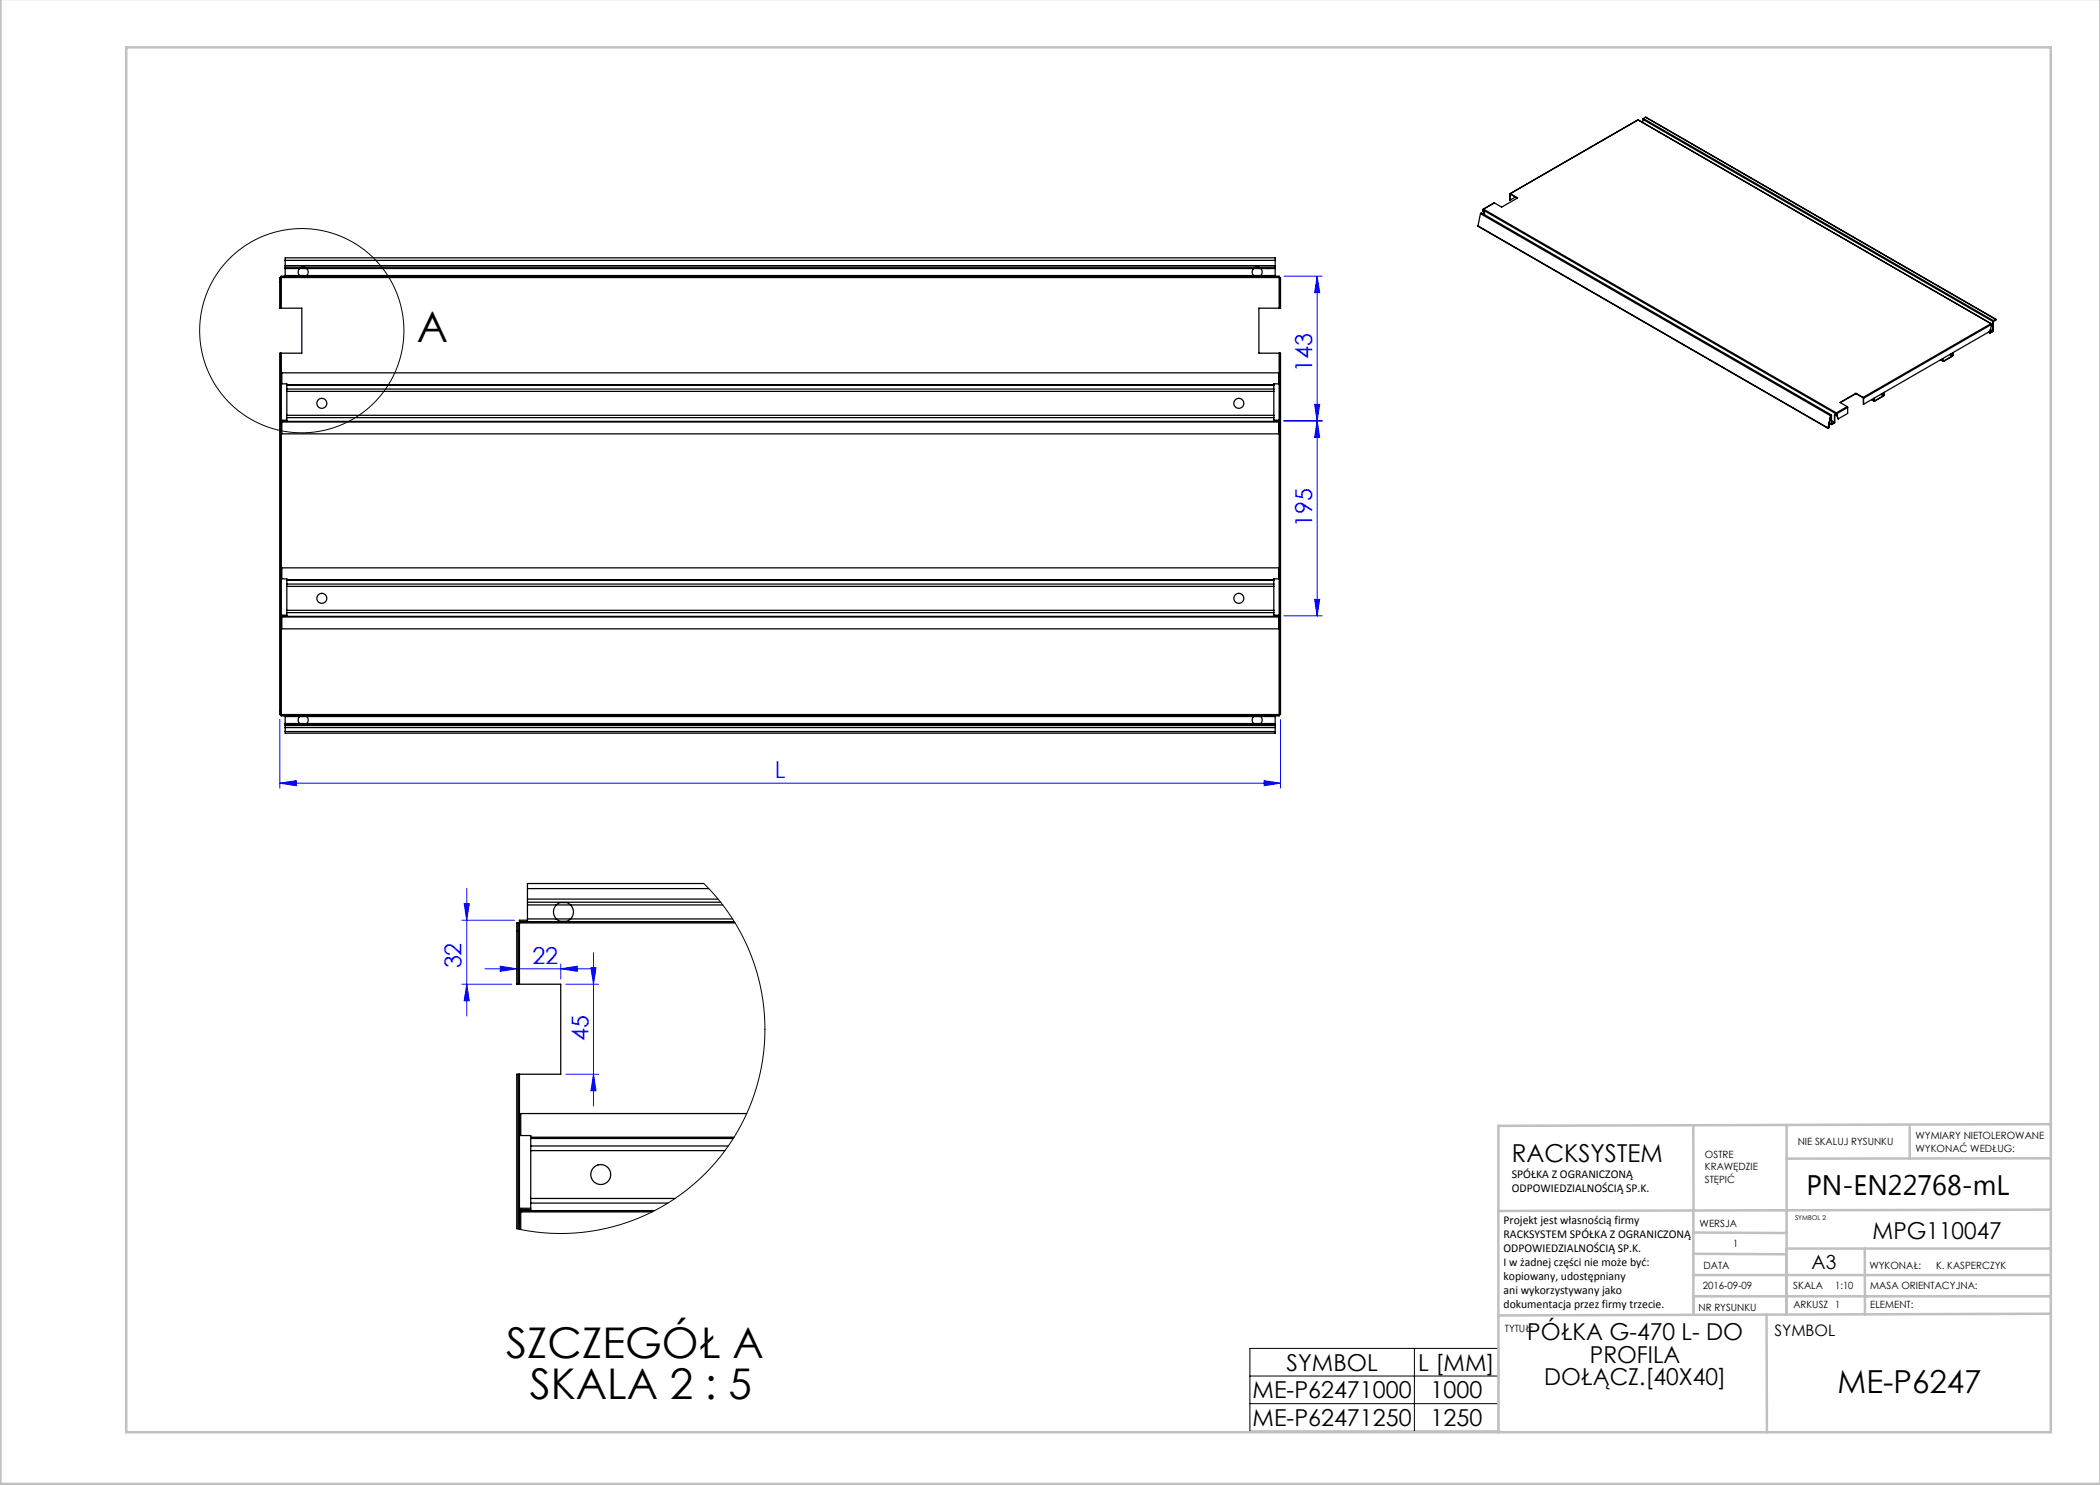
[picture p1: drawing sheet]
<svg xmlns="http://www.w3.org/2000/svg" width="420mm" height="297mm" viewBox="0 0 420 297" stroke-linecap="round" stroke-linejoin="round" font-family="sans-serif">
<g fill="none" stroke="#000" stroke-width=".2">
<path d="M250 269.7h49.7v16.6h-49.7zM250 275.2h49.7M282.9 269.7v16.6M250 280.7h49.7"/>
<circle cx="60.4" cy="66.1" r="20.4"/>
</g>
<g fill="none" stroke="#00f" stroke-width=".2">
<path d="M256.8 55.2h7.6M263.4 55.2l.5 3.3h-1zM263.4 55.2v68M256.8 84.2h7.6M262.9 80.9h1l-.5 3.3zM263.4 84.2l.5 3.3h-1zM262.9 119.9h1l-.5 3.3zM256.8 123.2h7.6M56 156.6l3.3-.5v1zM56 143.9v13.7M56 156.6h200.1M252.8 156.1l3.3 .5-3.3 .5z"/>
<path d="M256.1 143.9v13.7M93.3 177.7v25.5M92.3 196.8h10.1M92.3 184h10.6M92.8 180.7h1.1l-.6 3.3zM93.3 196.8l.6 3.4h-1.1zM97 193.8h21.5M100 193.2l3.4 .6-3.4 .5zM112.1 193.8l3.3-.6v1.1zM112.1 192.8v3M113.1 196.8h6.6M118.2 193.5h1l-.5 3.3z"/>
<path d="M118.7 190.5v30.7M113.1 214.8h6.6M118.7 214.8l.5 3.4h-1z"/>
</g>
<g fill="none" stroke="#c0c0c0" stroke-width=".5">
<path d="M.1 -.1v296.9h419.9M25.2 9.5h385v276.9h-385zM338.7 225.2v16.9M357.3 225v37.9M382 225.4v6.3M410.1 224.8l-110.4 .4v61.2M410.1 231.7h-52.8M338.7 259.3h71.5M338.7 255h71.5M338.7 250.8l18.6 .1M338.7 246.5l18.6 .1M338.7 242.1v20.9"/>
<path d="M373 249.7v13.2M410.1 241.9l-110.4 .3M410.2 249.7h-52.9v13.2M353.3 262.9l.1 23.5M410.2 262.7l-110.5 .4"/>
</g>
<g fill="#00f">
<path d="M56 156.6l3.3-.5v1zM252.8 156.1l3.3 .5-3.3 .5zM100 193.2l3.4 .6-3.4 .5zM112.1 193.8l3.3-.6v1.1z"/>
<path d="M262.9 119.9h1l-.5 3.3zM263.4 84.2l.5 3.3h-1z"/>
<path d="M118.2 193.5h1l-.5 3.3zM118.7 214.8l.5 3.4h-1z"/>
<path d="M263.4 55.2l.5 3.3h-1zM262.9 80.9h1l-.5 3.3zM92.8 180.7h1.1l-.6 3.3zM93.3 196.8l.6 3.4h-1.1z"/>
</g>
<g fill="none" stroke="#000" stroke-width=".25">
<path d="M302 38.8v1.2M302.1 38.8h-.1M302.1 38.8l1.4 .8M303.1 39.4l-1.1 .6M327.5 24h.1M327.6 24l70.6 40.7M327.6 24l-25.6 14.7M328.6 23.9l70 40.4M328.6 23.9v.6M328.7 23.7l-.1 .2M328.7 23.7l70 40.4M329.1 23.5l70.1 40.4"/>
<path d="M329.1 23.5l-.4 .2M329.2 23.4l-.1 .1M56 56.3h.1M56.1 55.5h.1M56.1 55.5v6.1M56.1 55.5h-.1v6.1h.1M56.2 55.4v.1M56.2 55.4h199.6M56.2 55.5h199.6M56.2 55.5v6.1M57 52.1v-.5h198v.5M57 53.4v.3"/>
<path d="M57 55.1v.3M57 53.1v.3M57 52.1h198M57 53.1h198M57 52.1v1M57 53.7v1.4M57 55.1h198M57 53.7h198M57 53.4h198M57 55.2h-.8v.2M60.3 53.5a1 1 0 0 0-.7 .9 1 1 0 0 0 .7 .9h.7a1 1 0 0 0 .6-.9 1 1 0 0 0-.6-.9M251.1 53.5a1 1 0 0 0-.7 .9 1 1 0 0 0 .7 .9h.7a1 1 0 0 0 .6-.9 1 1 0 0 0-.6-.9"/>
<path d="M255 53.4v.3M255 55.1v.3M255 53.1v.3M255 52.1v1M255 53.7v1.4M255 55.2h.8v.2M255.8 55.5h.2M255.8 55.4v.1M255.8 55.5v6.1M256 55.5v6.1M256 55.5h.1v6.1h-.1M256 56.3h.1"/>
<path d="M295.6 45.2l70 40.5M295.6 45.2l70 40.4M296.1 42.7l70 40.4 .2-.1v1.8M296.1 42.7l.2-.1 70 40.4M296.1 42.7l-.5 2.5M296.7 42.3l.2 .6M296.7 41.8l-.1 .2 70.6 40.7M296.7 41.8l-.1 .5 .3 .2v.4M296.7 41.8l70.6 40.8M296.7 42.4l.2 .4M298.9 40.6l-2.3 1.2M298.9 40.6l-2.2 1.2"/>
<path d="M302 40v-1.3l1.5 .9-3.2 1.8-1.4-.8M56.1 70.6h.1M56.1 61.6h.1M56.1 70.6v72.3M56.1 70.6h-.1v72.3h.1M56.2 61.6h4.2v9h-4.2M56.2 70.6v72.3M57.4 77.8v.5M57.4 76.9v.2M57.4 76.9v-.1h-1v-2.2h199.4v2.2h-1v.1M57.4 77.1v.7M57.4 78.3v4.8"/>
<path d="M57.4 78.3h197.4M57.4 77.8h197.4M57.4 77.1h197.4M57.4 76.9h197.4M254.8 77.8v.5M254.8 76.9v.2M254.8 77.1v.7M254.8 78.3v4.8M255.8 70.6h.2M255.8 61.6h.2M255.8 61.6h-4v9h4M255.8 70.6v72.3"/>
<path d="M256 70.6h.1v72.3h-.1M256 70.6v72.3M371.2 78.7l1.4 .9 .1 1.2M371.2 78.7l1.4 .8M371.2 78.7l-3.2 1.8 1.4 .8M371.2 78.7h.1M371.2 78.7l-3.1 1.8M372.6 79.5l.1 .2M372.7 79.7v1.1M374.3 79.9l.5 .3M374.4 79.9l.4 .2M374.7 79.7l.1 .4"/>
<path d="M374.8 79.7v.4M376.1 78.9l.5 .3M376.3 78.8l.5 .2M376.6 79.2l-1.7 1M376.8 79l-.2 .2M376.8 78.5v.5M376.9 78.5l-.2 .7-1.8 1-.1-.1M388.1 72l.5 .3M388.1 71.9l.5 .3M388.5 71.7l.1 .5M388.6 71.7v.4M388.6 72.1l.1 .1"/>
<path d="M389.9 70.9l.5 .3M390.1 70.8l.4 .2M390.4 71.2l-1.7 1M390.5 71l-.1 .2M390.6 70.5l-.1 .5M390.6 70.5l-.1 .8-1.8 1-.1-.1M397.7 66.4l.3 .2M397.7 66.4l.2 .2M397.9 66.3v.3M398 66.5v.1M398 66.3l-25.3 14.5M398 66.3v.2"/>
<path d="M398.1 66l.4 .3M398.1 65.9l.5 .3M398.2 64.7l.1 .2-25.6 14.8M398.2 64.7l.1 .5-.3 1.1M398.2 64.7l-25.6 14.8M398.5 66.3l-.5 .3M398.6 66.2l-.1 .1M398.6 64.3v1.9M398.7 64.1l-.1 .2M398.7 64.1l.5-.2-.1 .2-.3 .1M398.8 64.1v.1M398.8 64.1h.1"/>
<path d="M399 64h.1M399.1 64v-.1l-.5 .3v2l-.7 .4M399.1 64l-.3 .1M56.4 84.3v.1M56.4 84.4v2.4h199.4v-2.4M56.4 84.3h199.4M56.4 84.4h199.4M57.4 83.1v.4M57.4 83.5v.7h-1M57.4 84h-1v.3M57.4 83.1h197.4M57.4 83.5h197.4"/>
<path d="M254.8 83.1v.4M254.8 83.5v.7h1M254.8 84h1v.3M255.8 84.3v.1M365.7 85.5h.1M365.7 85.2h.1M365.7 85.2v.3M365.7 85.5l-.1 .1M365.8 85.2v.4h-.2M365.8 85.2h-.1M365.8 84.6l.5 .3M365.8 84.6l.5 .2"/>
<path d="M366.2 83.1h.1M366.3 83.1l-.7 2.5M366.3 83.1v1.7M366.3 84.8h.1M366.3 84.1l.6 .4M366.3 84.2l.5 .4M366.8 84.6l-.4 .2M366.9 84.5l-.1 .1M366.9 82.9v1.6l-.6 .3M367.2 83l-.3-.1v1.6M367.2 82.7v.3M367.3 82.6l-.1 .4"/>
<path d="M367.3 82.6l-.1 .1M367.3 82.6v.4M367.3 82.6l.1 .1M367.3 82.6h.1M367.3 83h.1M367.3 83l.4 .8M367.4 82.7v.3M367.4 83l.3 .8M369.4 81.3l.1 .2M369.4 81.3l-2.1 1.3M369.5 81.5l-2.1 1.2M369.5 81.5v1.2l-1.8 1.1"/>
<path d="M374.8 80.1l.1 .1M57.4 116.8v.5M57.4 115.9v.2M57.4 117.3h197.4M57.4 115.9v-.1h-1v-2.2h199.4v2.2h-1v.1M57.4 116.1v.7M57.4 117.3v4.8M57.4 116.8h197.4M57.4 116.1h197.4M57.4 115.9h197.4M254.8 116.8v.5M254.8 115.9v.2"/>
<path d="M254.8 116.1v.7M254.8 117.3v4.8M56.4 123.3v.1M56.4 123.4v2.4h199.4v-2.4M56.4 123.3h199.4M56.4 123.4h199.4M57.4 122.1v.4M57.4 122.1h197.4M57.4 122.5v.7h-1M57.4 122.5h197.4M57.4 123h-1v.3M254.8 122.1v.4"/>
<path d="M254.8 122.5v.7h1M254.8 123h1v.3M255.8 123.3v.1M56 142.1h.1M56.1 142.9h.1M56.2 142.9v.1M56.2 143h199.6M56.2 142.9h199.6M56.2 143v.2h.8M57 144.7v.3M57 143v.3M57 146.3v.3h198v-.3"/>
<path d="M57 145v.1M57 143.3v1.4M57 145.1v1.2M57 145h198M57 144.7h198M57 143.3h198M57 146.3h198M57 145.5h198M57 145.1h198M60.3 143.1a1 1 0 0 0-.7 .9 1 1 0 0 0 .7 .9h.7a1 1 0 0 0 .6-.9 1 1 0 0 0-.6-.9M251.1 143.1a1 1 0 0 0-.7 .9 1 1 0 0 0 .7 .9h.7a1 1 0 0 0 .6-.9 1 1 0 0 0-.6-.9M255 144.7v.3"/>
<path d="M255 143v.3M255 145v.1M255 143.3v1.4M255 145.1v1.2M255.8 142.9v.1M255.8 142.9h.2M255.8 143v.2h-.8M256 142.1h.1M105.5 179.8v.6M105.5 177.7h36.3M105.5 179.8h38.1M105.5 177.7v2.1"/>
<path d="M140.8 176.7h-35.3v1M103.4 186.2h.2M103.6 184.6h.3M103.6 196.8h.3M103.6 184.6v12.2M103.6 184.6h-.2v12.2h.2M103.9 184.3v.3M103.9 184.3h43M103.9 196.8h8.2v18h-8.2M103.9 184.6h43.1M103.9 184.6v12.2M105.5 180.4v.6"/>
<path d="M105.5 183.8v.5M105.5 181v2.8M105.5 180.4h38.6M105.5 181h39M105.5 183.8h41M105.5 184h-1.6v.3M103.6 214.8h.3M103.6 214.8h-.2v30.9M103.6 214.8v31M103.9 214.8v31.1M106.2 239.7v.9M106.2 229.2v.9"/>
<path d="M106.2 227.4v.3M106.2 239.7h28.8M106.2 230.1h38.8M106.2 227.7v1.5M106.2 230.1v9.6M106.2 229.2h39.5M106.2 227.7h40.4M106.2 227.4h40.6M149.3 222.7h-45.1v4.4h2v.3M104.2 242.1v.3M104.2 242.1h26.7M104.2 242.4v3.5"/>
<path d="M104.2 242.4h26.2M106.2 240.6v1.3h-2M106.2 240.6h27.4M106.2 241.7h-2v.4"/>
<circle cx="253.6" cy="53.7" r=".02"/>
<circle cx="64.4" cy="80.7" r="1"/>
<circle cx="247.8" cy="80.7" r="1"/>
<circle cx="64.4" cy="119.7" r="1"/>
<circle cx="247.8" cy="119.7" r="1"/>
<circle cx="112.7" cy="182.4" r="2"/>
<circle cx="120.2" cy="234.9" r="2"/>
</g>
<path d="M140.8 176.7l2.2 2.4 2.1 2.6 1.9 2.8 1.6 2.9 1.4 3.1 1.1 2.9 .8 3.2 .6 3.2 .4 3.3 .1 3.2-.2 3.3-.4 3.3-.7 3.2-1 3.2-1.2 3.1-1.5 2.9-1.7 2.9-1.9 2.7-2.1 2.5-2.3 2.3-2.5 2.2-2.7 1.9-2.7 1.7-3.1 1.5-3 1.3-3.2 1-3.1 .7-3.2 .5-3.3 .2-3.3-.1-3.3-.3-3.2-.6" fill="none" stroke="#000" stroke-width=".2"/>
<g font-size="8.5">
<text x="83.3" y="68.5">A</text>
<text x="101.3" y="271.6">SZCZEGÓŁ A</text>
<text x="106" y="279.9">SKALA 2 : 5</text>
</g>
<text font-size="6.3" x="367.5" y="278.5">ME-P6247</text>
<text font-size="5.6" x="361.3" y="239.1">PN-EN22768-mL</text>
<text font-size="4.9" x="302.4" y="232.4">RACKSYSTEM</text>
<g font-size="4.7" fill="#00f">
<text x="262.4" y="74.4" transform="rotate(-90 262.4 74.4)">143</text>
<text x="262.4" y="105.3" transform="rotate(-90 262.4 105.3)">195</text>
<text x="155" y="155.6">L</text>
<text x="92.3" y="193.7" transform="rotate(-90 92.3 193.7)">32</text>
<text x="106.5" y="192.7">22</text>
<text x="117.7" y="208.1" transform="rotate(-90 117.7 208.1)">45</text>
</g>
<g font-size="4.7">
<text x="374.5" y="247.8">MPG110047</text>
<text x="305.4" y="268.1">PÓŁKA G-470 L- DO</text>
<text x="257.3" y="274.1">SYMBOL</text>
<text x="283.6" y="274.1">L [MM]</text>
<text x="318" y="272.6">PROFILA</text>
<text x="250.5" y="279.6">ME-P62471000</text>
<text x="286.1" y="279.6">1000</text>
<text x="308.8" y="277.1">DOŁĄCZ.[40X40]</text>
<text x="250.5" y="285.2">ME-P62471250</text>
<text x="286.1" y="285.2">1250</text>
</g>
<text font-size="3.9" x="362.3" y="253.8">A3</text>
<text font-size="3.2" x="354.9" y="267.2">SYMBOL</text>
<g font-size="2.4">
<text x="302.4" y="235.6">SPÓŁKA Z OGRANICZONĄ</text>
<text x="302.4" y="238.4">ODPOWIEDZIALNOŚCIĄ SP.K.</text>
<text x="300.7" y="244.7">Projekt jest własnością firmy</text>
<text x="300.7" y="247.5">RACKSYSTEM SPÓŁKA Z OGRANICZONĄ</text>
<text x="300.7" y="250.3">ODPOWIEDZIALNOŚCIĄ SP.K.</text>
<text x="300.7" y="253.1">I w żadnej części nie może być:</text>
<text x="300.7" y="256">kopiowany, udostępniany</text>
<text x="300.7" y="258.8">ani wykorzystywany jako</text>
<text x="300.7" y="261.6">dokumentacja przez firmy trzecie.</text>
</g>
<g font-size="2">
<text x="383.1" y="227.9">WYMIARY NIETOLEROWANE</text>
<text x="341" y="231.6">OSTRE</text>
<text x="359.5" y="228.9">NIE SKALUJ RYSUNKU</text>
<text x="383.1" y="230.4">WYKONAĆ WEDŁUG:</text>
<text x="341" y="234.1">KRAWĘDZIE</text>
<text x="341" y="236.6">STĘPIĆ</text>
<text x="339.9" y="245.4">WERSJA</text>
<text x="346.6" y="249.5">1</text>
<text x="340.6" y="257.7">2016-09-09</text>
<text x="340.7" y="253.8">DATA</text>
<text x="358.7" y="257.7">SKALA</text>
<text x="367" y="257.7">1:10</text>
<text x="373.9" y="253.8">WYKONAŁ:</text>
<text x="374.1" y="257.7">MASA ORIENTACYJNA:</text>
<text x="387.2" y="253.8">K. KASPERCZYK</text>
<text x="339.7" y="262.3">NR RYSUNKU</text>
<text x="358.7" y="261.7">ARKUSZ 1</text>
<text x="374.1" y="261.7">ELEMENT:</text>
<text x="301" y="266.4">TYTUŁ:</text>
</g>
<text font-size="1.3" x="359" y="244">SYMBOL 2</text>
</svg>
